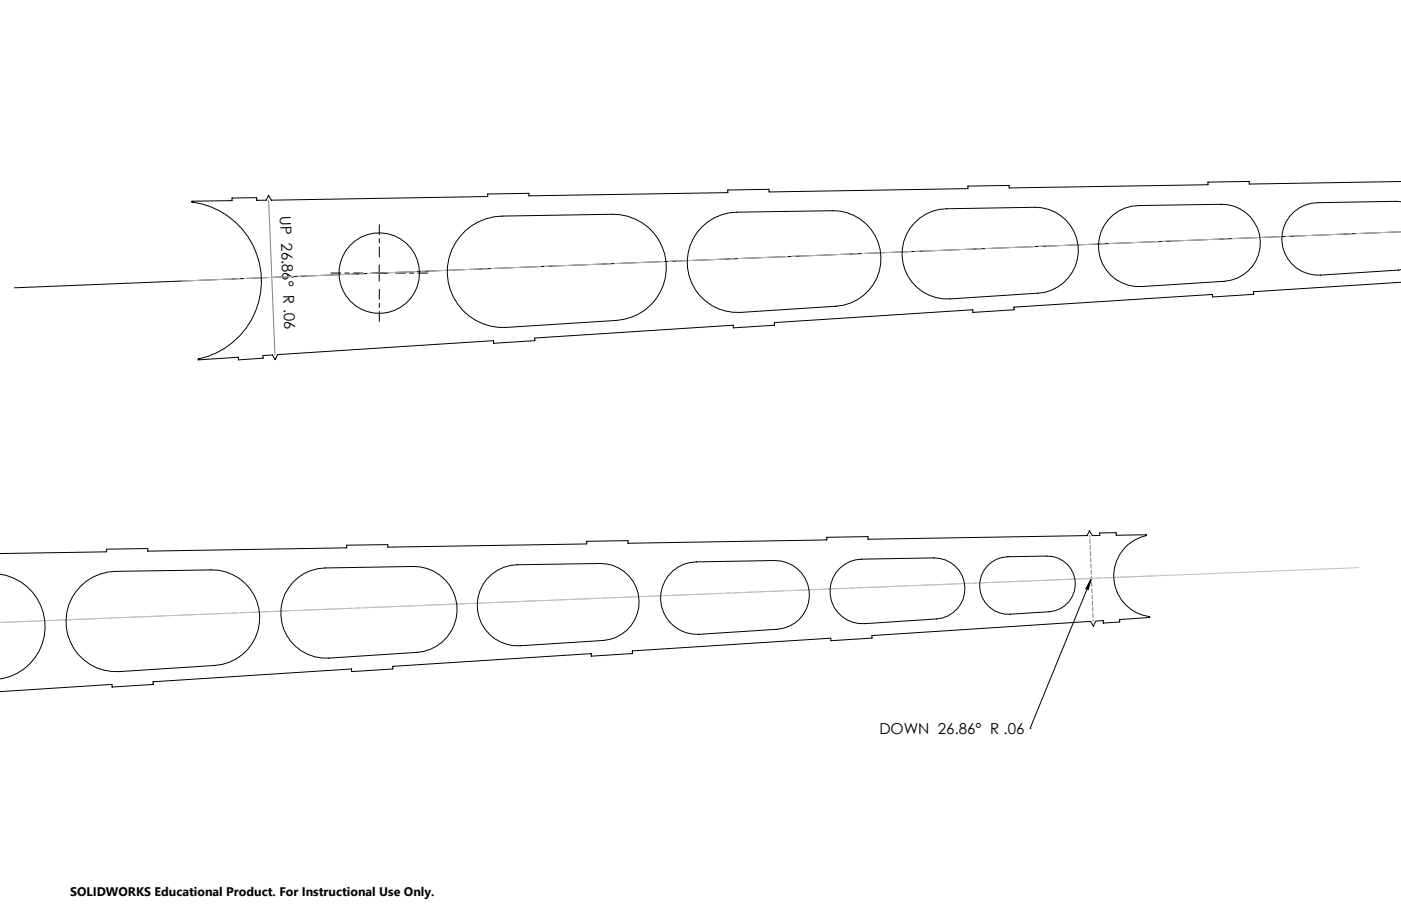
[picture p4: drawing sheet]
<svg xmlns="http://www.w3.org/2000/svg" width="432mm" height="279mm" viewBox="0 0 432 279" stroke-linecap="round" stroke-linejoin="round" font-family="sans-serif">
<g fill="none" stroke="#000" stroke-width=".31">
<path d="M431.8 56l-46.8 .8v-.8l-12.7 .2v.8l-61.3 1v-.8l-12.7 .2v.8l-61.3 1v-.8l-12.7 .2v.8l-61.3 1v-.8l-12.7 .2v.8l-66.7 1.1-.8-1.5-.7 1.5-3 .1v-.8l-7.6 .1v.8l-12.4 .2 .1 .2M59.2 62.3a24.6 24.6 0 0 1 21.4 23.4 24.6 24.6 0 0 1-19.5 25M59.2 62.3h.1M143.4 71.2a17.2 17.2 0 0 1 11.4-4.6l33.9-.5a16.4 16.4 0 0 1 16.7 15.7 16.4 16.4 0 0 1-15.4 17l-33.9 2.2a17.2 17.2 0 0 1-16.9-10.4 17.2 17.2 0 0 1 4.2-19.4zM216.4 69.9a15.5 15.5 0 0 1 10.6-4.5l29.5-.4a14.7 14.7 0 0 1 15 14.1 14.7 14.7 0 0 1-13.8 15.3l-29.5 1.9a15.5 15.5 0 0 1-15-9.1 15.5 15.5 0 0 1 3.2-17.3zM281.8 68.8a13.6 13.6 0 0 1 9.9-4.4l27.2-.5a13.3 13.3 0 0 1 13.4 12.8 13.3 13.3 0 0 1-12.4 13.7l-27.1 1.8a13.9 13.9 0 0 1-13.4-8 13.9 13.9 0 0 1 2.4-15.4zM341.6 67.7a12.5 12.5 0 0 1 9.3-4.3l25.5-.4a11.9 11.9 0 0 1 12 11.4 11.9 11.9 0 0 1-11.1 12.3l-25.4 1.7a12.5 12.5 0 0 1-12-7 12.5 12.5 0 0 1 1.7-13.7zM431.8 62.2l-25.8 .3a11.2 11.2 0 0 0-10.9 11.6 11.2 11.2 0 0 0 11.9 10.7l24.8-1.6M431.8 71.5l-427.4 17.3M114.4 84.2h5M116.9 81.7v5M431.8 87l-45.4 3v.8l-12.7 .8v-.8l-61.2 3.9 .1 .8-12.7 .8-.1-.8-61.1 4v.8l-12.7 .8v-.8l-61.2 3.9 .1 .9-12.7 .8-.1-.8-66.6 4.3-.7 1.5-.8-1.4-2.9 .1v.9l-7.6 .5-.1-.8-12.3 .8v-.3"/>
<path d="M61.1 110.7h.1M-.1 170.7l32.9-.5v-.8l12.7-.2v.8l61.4-1.1-.1-.8 12.7-.1 .1 .7 61.2-1v-.8l12.7-.2v.8l61.3-1v-.8l12.7-.2v.8l67.6-1.1 .7-1.5 .9 1.5 2.2-.1v-.7l5.1-.1v.8l9.4-.1a12.8 12.8 0 0 0-10.1 13.1 12.8 12.8 0 0 0 11.1 12.2l-9.3 .8v.7l-5.1 .4v-.8l-2.3 .2-.7 1.5-.9-1.5-67.4 4.4 .1 .8-12.7 .8-.1-.8-61.1 3.9v.8l-12.7 .9v-.8l-61.2 3.9 .1 .8-12.7 .8-.1-.8-61.1 4v.8l-12.7 .8v-.8l-34.5 2.2M0 177a16.3 16.3 0 0 1 13.9 16.2 16.3 16.3 0 0 1-14 16.2M90.3 179.5a13.6 13.6 0 0 1 9.9-4.3l27.2-.5a13.3 13.3 0 0 1 13.5 12.7 13.3 13.3 0 0 1-12.4 13.8l-27.1 1.8a13.9 13.9 0 0 1-13.5-8 13.9 13.9 0 0 1 2.4-15.5zM150.1 178.5a12.7 12.7 0 0 1 9.3-4.3l25.5-.4a11.9 11.9 0 0 1 12.1 11.4 11.9 11.9 0 0 1-11.2 12.3l-25.4 1.6a12.5 12.5 0 0 1-12-6.9 12.5 12.5 0 0 1 1.7-13.7zM207.4 176.1a11 11 0 0 1 7.2-2.8l24.1-.4a10.6 10.6 0 0 1 10.8 10.1 10.6 10.6 0 0 1-10 11.1l-24 1.5a11.2 11.2 0 0 1-11-6.9 11.2 11.2 0 0 1 2.9-12.6zM258.9 175.2a9.8 9.8 0 0 1 6.7-2.8l22.2-.4a9.4 9.4 0 0 1 9.6 9.1 9.4 9.4 0 0 1-8.8 9.8l-22.2 1.4a10 10 0 0 1-9.7-5.9 10 10 0 0 1 2.2-11.2zM304.3 174.5a8.8 8.8 0 0 1 6.4-2.8l12-.2a8.6 8.6 0 0 1 8.7 8.2 8.6 8.6 0 0 1-8 9l-12 .7a8.9 8.9 0 0 1-8.6-5.1 8.9 8.9 0 0 1 1.5-9.8zM336.4 178.4l-1 3.4-.7-.3zM336.4 178.4l-18.9 46.2M25 180.7a15.2 15.2 0 0 1 10.5-4.5l29.6-.4a14.7 14.7 0 0 1 14.9 14.1 14.7 14.7 0 0 1-13.7 15.3l-29.5 1.9a15.5 15.5 0 0 1-15.1-9.1 15.5 15.5 0 0 1 3.3-17.3zM317.5 224.6h.1"/>
<circle cx="116.9" cy="84.2" r="12.4"/>
</g>
<path d="M116.9 79.2v-9.9M111.9 84.2h-9.9M116.9 89.2v9.9M121.9 84.2h9.9" fill="none" stroke="#000" stroke-width=".31" stroke-dasharray="15.2 1.3 1.3 1.3" stroke-dashoffset="12.2"/>
<path d="M82.8 61.7l1.9 47.7" fill="none" stroke="#808080" stroke-width=".31"/>
<path d="M335.9 165.2l1 26.4" fill="none" stroke="#808080" stroke-width=".31" stroke-dasharray="1.3 .6" stroke-dashoffset=".7"/>
<path d="M56 86.7l375.8-15.2M-.1 192l356.1-14.4" fill="none" stroke="#c0c0c0" stroke-width=".31" stroke-dasharray="15.2 1.3 1.3 1.3" stroke-dashoffset="-.2"/>
<path d="M418.7 175l-418.8 17" fill="none" stroke="#c0c0c0" stroke-width=".31"/>
<path d="M336.4 178.4l-1 3.4-.7-.3zM-.1 193v3.4z" fill="#000"/>
<g font-size="4.7">
<text x="86.3" y="66.6" transform="rotate(88 86.3 66.6)">UP 26.86° R .06</text>
<text x="271" y="226.3">DOWN 26.86° R .06</text>
</g>
<text font-size="3.8" x="21.6" y="276.3">SOLIDWORKS Educational Product. For Instructional Use Only.</text>
</svg>
